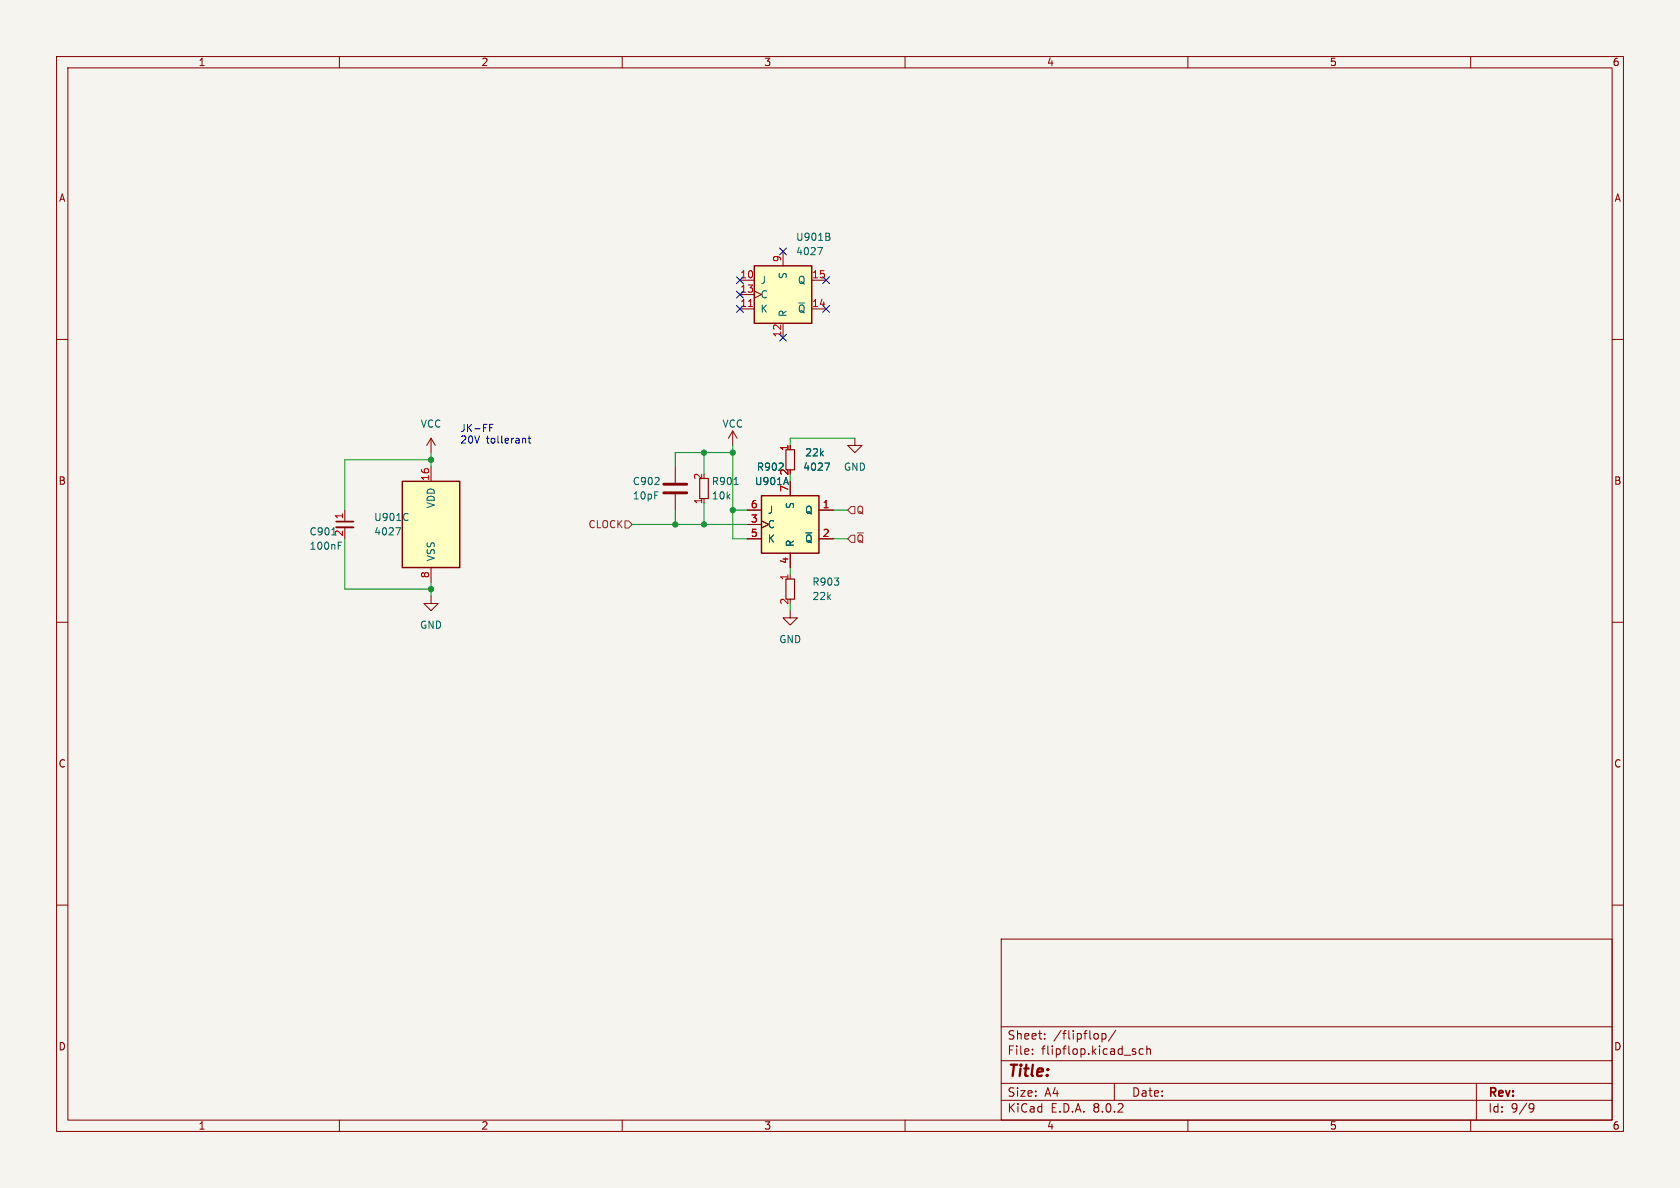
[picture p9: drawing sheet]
<svg xmlns="http://www.w3.org/2000/svg" width="297mm" height="210mm" viewBox="0 0 297 210" stroke-linecap="round" stroke-linejoin="round" font-family="sans-serif">
<path d="M0 0h297v210h-297z" fill="#f5f4ef" stroke="#f5f4ef" stroke-width=".18"/>
<g fill="none" stroke="#840000" stroke-width=".18">
<path d="M10 10h277v190h-277zM12 12h273v186h-273zM60 10v2M110 10v2M160 10v2M210 10v2M260 10v2M10 60h2M285 60h2M61 90.2v2M61 93.2v2.1M10 110h2"/>
<path d="M285 110h2M10 160h2M285 160h2M177 166h108v32h-108zM60 198v2M110 198v2M160 198v2M177 194.5h108M177 191.5h108M177 187.5h108M177 181.5h108M182.5 186.3v.1"/>
<path d="M182.5 185.5v.1M184.7 183.6v.1M184.7 182.8v.1M194.8 182.8l.4-.1 .3 .3v.4l-.1 .2h-.6M194.8 182.7v1.5M197 191.5v3M197.2 182.1l-1.2 2M200.4 185.9l.3 .1 .1 .2-.2 .2h-.3M200.4 185.4l.3 .1M202.1 185.5l-.4-.1-.3 .3v.4l.1 .2h.6M202.7 185.5l.3-.1 .3 .1 .1 .9M202.7 184.9v1.5"/>
<path d="M210 198v2M260 198v2M261 191.5v6.5M270.6 195.1l.5 .1a.99 .99 0 0 1-.4 1.4h-.2M271.2 195.7l-.3 .3h-.3"/>
</g>
<path d="M59.4 93.2h3.1" fill="none" stroke="#840000" stroke-width=".33"/>
<path d="M59.4 92.2h3.1" fill="none" stroke="#840000" stroke-width=".3"/>
<path d="M58.7 94.6h.7M59.8 96.4h.4M59.8 95.8h.6" fill="none" stroke="#006464" stroke-width=".18"/>
<path d="M134.6 87.6h10.2v10.2h-10.2z" fill="#ffffc2"/>
<path d="M134.6 87.6h10.2v10.2h-10.2z" fill="none" stroke="#840000" stroke-width=".25"/>
<path d="M132.1 90.2h2.5M132.1 95.3h2.5M132.1 92.7h2.5M134.6 92.1l1.3 .6-1.3 .6M139.7 85.1v2.5M139.7 97.8v2.5M144.8 90.2h2.5M144.8 95.3h2.5" fill="none" stroke="#840000" stroke-width=".18"/>
<path d="M129.8 85.7h.7M139 84.4l.4 1.3M145.8 81.9h.9l-.6 1.2" fill="none" stroke="#006464" stroke-width=".18"/>
<path d="M123.7 84.6h1.5v3.5h-1.5z" fill="none" stroke="#840000" stroke-width=".2"/>
<path d="M133.3 47h10.2v10.2h-10.2z" fill="#ffffc2"/>
<path d="M133.3 47h10.2v10.2h-10.2z" fill="none" stroke="#840000" stroke-width=".25"/>
<path d="M130.8 49.5h2.5M130.8 54.6h2.5M130.8 52.1h2.5M133.3 51.4l1.3 .7-1.3 .6M138.4 44.5v2.5M138.4 57.2v2.5M143.5 49.5h2.5M143.5 54.6h2.5M76.2 105.4v1.3h1.3l-1.3 1.3-1.3-1.3h1.3" fill="none" stroke="#840000" stroke-width=".18"/>
<path d="M132.3 54.2h.7" fill="none" stroke="#a90000" stroke-width=".18"/>
<path d="M144.5 43.8h.9l-.6 1.2M146.4 41.8l.3 .3v.3l-.2 .1M146.5 41.3l.2 .2-.2 .3" fill="none" stroke="#006464" stroke-width=".18"/>
<path d="M71.1 85.1h10.2v15.2h-10.2z" fill="#ffffc2"/>
<path d="M71.1 85.1h10.2v15.2h-10.2z" fill="none" stroke="#840000" stroke-width=".25"/>
<g fill="none" stroke="#840000" stroke-width=".18">
<path d="M76.2 77.5v2.5M76.2 77.5l-.8 1.2M76.2 77.5l.8 1.2M129.5 76.2l-.7 1.3M129.5 76.2v2.5M129.5 76.2l.8 1.3M151.1 77.5v1.2h1.3l-1.3 1.3-1.2-1.3h1.2M76.2 82.6v2.5M119.4 82.6v2.7M119.4 87.4v2.8M132.1 90.2h2.5M132.1 95.3h2.5"/>
<path d="M132.1 92.7h2.5M134.6 92.1l1.3 .6-1.3 .6M139.7 85.1v2.5M139.7 97.8v2.5M144.8 90.2h2.5M144.8 95.3h2.5M76.2 100.3v2.6M139.7 108v1.2h1.3l-1.3 1.3-1.3-1.3h1.3"/>
</g>
<path d="M70 93.3h.8l-.5 1.3M72.1 90.8v.1M72.1 91.9v.1M139 84.4l.4 1.3M145.8 81.9h.9l-.6 1.2" fill="none" stroke="#006464" stroke-width=".18"/>
<path d="M138.9 79.5h1.6v3.6h-1.6zM138.9 102.4h1.6v3.5h-1.6z" fill="none" stroke="#840000" stroke-width=".2"/>
<path d="M117.3 87.1h4.1M117.3 85.6h4.1" fill="none" stroke="#840000" stroke-width=".51"/>
<path d="M110.5 92.1h.6l.7 .6-.7 .6h-.6zM150.5 94.6h.6v1.3h-.6l-.6-.6zM150.5 89.5h.6v1.3h-.6l-.6-.6z" fill="none" stroke="#725600" stroke-width=".18"/>
<path d="M86.6 75.6h.4M86.6 75h.6M92.7 77.5l.2 .2v.6M93.4 77.5h.4M93.5 77.1v1l.3 .2" fill="none" stroke="#0000c2" stroke-width=".18"/>
<g fill="none" stroke="#009600" stroke-width=".18">
<path d="M129.5 78.7v16.6h2.6M151.1 77.5h-11.4v1.2M61 95.3v8.8h15.2M76.2 80v2.6M76.2 81.3h-15.2v8.9M111.8 92.7h20.3M119.4 90.2v2.5M124.5 80v3.8M124.5 88.9v3.8M129.5 80h-10.1v2.6M129.5 90.2h2.6M139.7 83.8v1.3"/>
<path d="M147.3 95.3h2.6M147.3 90.2h2.6M76.2 102.9v2.5M139.7 100.3v1.3M139.7 106.7v1.3"/>
</g>
<g fill="none" stroke="#000084" stroke-width=".18">
<path d="M130.2 48.9l1.2 1.2M130.2 54l1.2 1.2M130.2 51.5l1.2 1.2M131.4 48.9l-1.2 1.2M131.4 54l-1.2 1.2M131.4 51.5l-1.2 1.2M137.8 43.8l1.2 1.3M137.8 59.1l1.2 1.2M139 43.8l-1.2 1.3M139 59.1l-1.2 1.2M145.4 48.9l1.3 1.2M145.4 54l1.3 1.2"/>
<path d="M146.7 48.9l-1.3 1.2M146.7 54l-1.3 1.2"/>
</g>
<g fill="#009600" stroke="#009600" stroke-width=".18">
<circle cx="76.2" cy="104.1" r=".46"/>
<circle cx="124.5" cy="92.7" r=".46"/>
<circle cx="76.2" cy="81.3" r=".46"/>
<circle cx="119.4" cy="92.7" r=".46"/>
<circle cx="129.5" cy="80" r=".46"/>
<circle cx="124.5" cy="80" r=".46"/>
<circle cx="129.5" cy="90.2" r=".46"/>
</g>
<text font-size="2.8" fill="#840000" x="178" y="190.9">Title:</text>
<g font-size="2.1" fill="#840000">
<text x="178" y="184">Sheet:</text>
<text x="186.2" y="184">/flipflop/</text>
<text x="178" y="186.7">File:</text>
<text x="184.1" y="186.7">flipflop.kicad_sch</text>
<text x="178" y="196.9">KiCad</text>
<text x="178" y="194.1">Size:</text>
<text x="184.7" y="194.1">A4</text>
<text x="185.7" y="196.9">E.D.A.</text>
<text x="193.3" y="196.9">8.0.2</text>
<text x="200" y="194.1">Date:</text>
<text x="263" y="194.3">Rev:</text>
<text x="263" y="196.9">Id:</text>
<text x="267.1" y="196.9">9/9</text>
</g>
<g font-size="1.8" fill="#840000">
<text x="35" y="11.9">1</text>
<text x="85" y="11.9">2</text>
<text x="135" y="11.9">3</text>
<text x="185" y="11.9">4</text>
<text x="235" y="11.9">5</text>
<text x="285" y="11.9">6</text>
<text x="10.3" y="35.9">A</text>
<text x="285.3" y="35.9">A</text>
<text x="10.3" y="85.9">B</text>
<text x="285.3" y="85.9">B</text>
<text x="10.3" y="135.9">C</text>
<text x="285.3" y="135.9">C</text>
<text x="10.3" y="185.9">D</text>
<text x="285.3" y="185.9">D</text>
<text x="35" y="199.9">1</text>
<text x="85" y="199.9">2</text>
<text x="135" y="199.9">3</text>
<text x="185" y="199.9">4</text>
<text x="235" y="199.9">5</text>
<text x="285" y="199.9">6</text>
</g>
<g font-size="1.8" fill="#a90000">
<text x="138.2" y="46.4" transform="rotate(-90 138.2 46.4)">9</text>
<text x="130.8" y="49.3">10</text>
<text x="130.8" y="51.8">13</text>
<text x="143.5" y="49.3">15</text>
<text x="130.8" y="54.4">11</text>
<text x="138.2" y="59.7" transform="rotate(-90 138.2 59.7)">12</text>
<text x="143.5" y="54.4">14</text>
<text x="139.4" y="79.8" transform="rotate(-90 139.4 79.8)">1</text>
<text x="75.9" y="85.1" transform="rotate(-90 75.9 85.1)">16</text>
<text x="124.2" y="89.2" transform="rotate(-90 124.2 89.2)">1</text>
<text x="124.2" y="84.9" transform="rotate(-90 124.2 84.9)">2</text>
<text x="132.6" y="89.9">6</text>
<text x="139.4" y="87.1" transform="rotate(-90 139.4 87.1)">7</text>
<text x="145.3" y="89.9">1</text>
<text x="60.7" y="94.9" transform="rotate(-90 60.7 94.9)">2</text>
<text x="60.7" y="91.9" transform="rotate(-90 60.7 91.9)">1</text>
<text x="132.6" y="92.5">3</text>
<text x="132.6" y="95">5</text>
<text x="145.3" y="95">2</text>
<text x="139.4" y="99.8" transform="rotate(-90 139.4 99.8)">4</text>
<text x="75.9" y="102.3" transform="rotate(-90 75.9 102.3)">8</text>
<text x="139.4" y="107" transform="rotate(-90 139.4 107)">2</text>
<text x="139.4" y="102.7" transform="rotate(-90 139.4 102.7)">1</text>
</g>
<g font-size="1.8" fill="#006464">
<text x="140.6" y="42.8">U901B</text>
<text x="140.6" y="45.3">4027</text>
<text x="134.4" y="50.4">J</text>
<text x="134.4" y="52.9">C</text>
<text x="139.3" y="49.4" transform="rotate(-90 139.3 49.4)">S</text>
<text x="141" y="50.4">Q</text>
<text x="134.4" y="55.5">K</text>
<text x="139.3" y="56.1" transform="rotate(-90 139.3 56.1)">R</text>
<text x="141" y="55.5">~{Q}</text>
<text x="74.3" y="75.8">VCC</text>
<text x="127.6" y="75.8">VCC</text>
<text x="133.7" y="83.4">R902</text>
<text x="141.9" y="83.4">4027</text>
<text x="142.2" y="80.9">22k</text>
<text x="149.1" y="83.4">GND</text>
<text x="77.1" y="89.9" transform="rotate(-90 77.1 89.9)">VDD</text>
<text x="111.8" y="86">C902</text>
<text x="111.8" y="88.5">10pF</text>
<text x="125.7" y="86">R901</text>
<text x="125.7" y="88.5">10k</text>
<text x="133.4" y="86">U901A</text>
<text x="139.4" y="84.1" transform="rotate(-90 139.4 84.1)">2</text>
<text x="54.6" y="94.8">C901</text>
<text x="66" y="92.3">U901C</text>
<text x="66" y="94.8">4027</text>
<text x="135.6" y="93.6">C</text>
<text x="135.6" y="91">J</text>
<text x="140.6" y="90.1" transform="rotate(-90 140.6 90.1)">S</text>
<text x="142.2" y="91">Q</text>
<text x="54.6" y="97.4">100nF</text>
<text x="77.1" y="99.3" transform="rotate(-90 77.1 99.3)">VSS</text>
<text x="135.6" y="96.1">K</text>
<text x="140.6" y="96.8" transform="rotate(-90 140.6 96.8)">R</text>
<text x="142.2" y="96.1">~{Q}</text>
<text x="143.5" y="103.7">R903</text>
<text x="143.5" y="106.3">22k</text>
<text x="74.2" y="111.4">GND</text>
<text x="137.7" y="113.9">GND</text>
</g>
<g font-size="1.8" fill="#0000c2">
<text x="81.3" y="76.4">JK-FF</text>
<text x="81.3" y="78.5">20V</text>
<text x="86" y="78.5">tollerant</text>
</g>
<g font-size="1.8" fill="#725600">
<text x="103.9" y="93.6">CLOCK</text>
<text x="151.3" y="91">Q</text>
<text x="151.3" y="96.1">~{Q}</text>
</g>
</svg>
